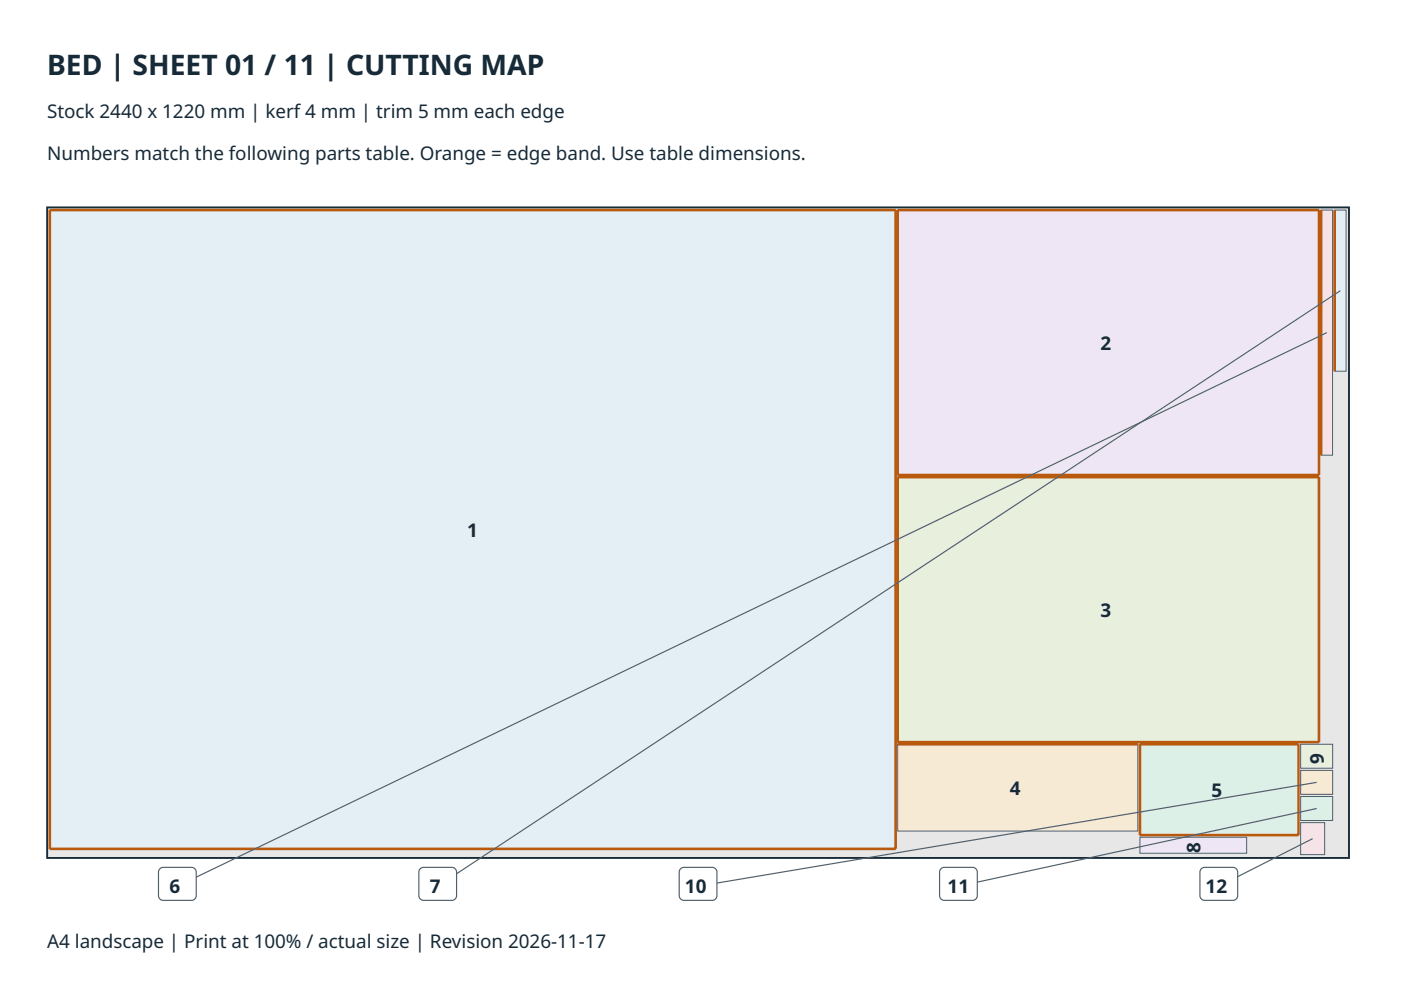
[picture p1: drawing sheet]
<svg xmlns="http://www.w3.org/2000/svg" width="297mm" height="210mm" viewBox="0 0 297 210" stroke-linecap="round" stroke-linejoin="round" font-family="sans-serif">
<path d="M10 44h276v137.9h-276z" fill="#e7e7e7"/>
<path d="M10 44h276v137.9h-276z" fill="none" stroke="#172a38" stroke-width=".4"/>
<path d="M10.6 44.5h179.3v135.5h-179.3z" fill="#e4eff5"/>
<path d="M10.6 44.5h179.3v135.5h-179.3z" fill="none" stroke="#52606b" stroke-width=".21"/>
<path d="M10.6 44.5h179.3zM10.6 44.5v135.5zM189.9 44.5v135.5zM10.6 180h179.3z" fill="#000" stroke="#b8590e" stroke-width=".55"/>
<path d="M190.3 44.5h89.4v56.2h-89.4z" fill="#eee6f5"/>
<path d="M190.3 44.5h89.4v56.2h-89.4z" fill="none" stroke="#52606b" stroke-width=".21"/>
<path d="M190.3 44.5h89.4zM190.3 44.5v56.2zM279.7 44.5v56.2zM190.3 100.7h89.4z" fill="#000" stroke="#b8590e" stroke-width=".55"/>
<path d="M190.3 101.2h89.4v56.1h-89.4z" fill="#e8f0dd"/>
<path d="M190.3 101.2h89.4v56.1h-89.4z" fill="none" stroke="#52606b" stroke-width=".21"/>
<path d="M190.3 101.2h89.4zM190.3 101.2v56.1zM279.7 101.2v56.1zM190.3 157.3h89.4z" fill="#000" stroke="#b8590e" stroke-width=".55"/>
<path d="M190.3 157.8h50.9v18.4h-50.9z" fill="#f7ead4"/>
<path d="M190.3 157.8h50.9v18.4h-50.9z" fill="none" stroke="#52606b" stroke-width=".21"/>
<path d="M190.3 157.8h50.9z" fill="#000" stroke="#b8590e" stroke-width=".55"/>
<path d="M241.7 157.8h33.6v19.3h-33.6z" fill="#dcf0e8"/>
<path d="M241.7 157.8h33.6v19.3h-33.6z" fill="none" stroke="#52606b" stroke-width=".21"/>
<path d="M241.7 157.8h33.6zM241.7 157.8v19.3zM275.3 157.8v19.3zM241.7 177.1h33.6z" fill="#000" stroke="#b8590e" stroke-width=".55"/>
<path d="M280.1 44.5h2.4v52h-2.4z" fill="#f6e3e8"/>
<path d="M280.1 44.5h2.4v52h-2.4z" fill="none" stroke="#52606b" stroke-width=".21"/>
<path d="M280.1 44.5v52z" fill="#000" stroke="#b8590e" stroke-width=".55"/>
<path d="M283 44.5h2.4v34.2h-2.4z" fill="#e4eff5"/>
<path d="M283 44.5h2.4v34.2h-2.4z" fill="none" stroke="#52606b" stroke-width=".21"/>
<path d="M283 44.5v34.2z" fill="#000" stroke="#b8590e" stroke-width=".55"/>
<path d="M241.7 177.5h22.6v3.4h-22.6z" fill="#eee6f5"/>
<path d="M241.7 177.5h22.6v3.4h-22.6z" fill="none" stroke="#52606b" stroke-width=".21"/>
<path d="M275.8 157.8h6.7v5.1h-6.7z" fill="#e8f0dd"/>
<path d="M275.8 157.8h6.7v5.1h-6.7z" fill="none" stroke="#52606b" stroke-width=".21"/>
<path d="M275.8 163.3h6.7v5.1h-6.7z" fill="#f7ead4"/>
<path d="M275.8 163.3h6.7v5.1h-6.7z" fill="none" stroke="#52606b" stroke-width=".21"/>
<path d="M275.8 168.9h6.7v5.1h-6.7z" fill="#dcf0e8"/>
<path d="M275.8 168.9h6.7v5.1h-6.7z" fill="none" stroke="#52606b" stroke-width=".21"/>
<path d="M275.8 174.4h5.1v6.8h-5.1z" fill="#f6e3e8"/>
<path d="M275.8 174.4h5.1v6.8h-5.1z" fill="none" stroke="#52606b" stroke-width=".21"/>
<path d="M281.3 70.5l-243.7 117.4" fill="none" stroke="#52606b" stroke-width=".25"/>
<path d="M33.9 184.2l.7-.3h6a1 1 0 0 1 1 1v5a1 1 0 0 1-1 1h-6a1 1 0 0 1-1-1v-5z" fill-rule="evenodd" fill="#fff"/>
<path d="M284.2 61.6l-191.4 126.3M33.9 184.2l.7-.3h6a1 1 0 0 1 1 1v5a1 1 0 0 1-1 1h-6a1 1 0 0 1-1-1v-5z" fill="none" stroke="#52606b" stroke-width=".25"/>
<path d="M89.1 184.2l.7-.3h6a1 1 0 0 1 1 1v5a1 1 0 0 1-1 1h-6a1 1 0 0 1-1-1v-5z" fill-rule="evenodd" fill="#fff"/>
<path d="M279.2 165.9l-131.2 22M89.1 184.2l.7-.3h6a1 1 0 0 1 1 1v5a1 1 0 0 1-1 1h-6a1 1 0 0 1-1-1v-5z" fill="none" stroke="#52606b" stroke-width=".25"/>
<path d="M144.3 184.2l.7-.3h6a1 1 0 0 1 1 1v5a1 1 0 0 1-1 1h-6a1 1 0 0 1-1-1v-5z" fill-rule="evenodd" fill="#fff"/>
<path d="M279.2 171.4l-76 16.5M144.3 184.2l.7-.3h6a1 1 0 0 1 1 1v5a1 1 0 0 1-1 1h-6a1 1 0 0 1-1-1v-5z" fill="none" stroke="#52606b" stroke-width=".25"/>
<path d="M199.5 184.2l.7-.3h6a1 1 0 0 1 1 1v5a1 1 0 0 1-1 1h-6a1 1 0 0 1-1-1v-5z" fill-rule="evenodd" fill="#fff"/>
<path d="M278.3 177.8l-19.9 10.1M199.5 184.2l.7-.3h6a1 1 0 0 1 1 1v5a1 1 0 0 1-1 1h-6a1 1 0 0 1-1-1v-5z" fill="none" stroke="#52606b" stroke-width=".25"/>
<path d="M254.7 184.2l.7-.3h6a1 1 0 0 1 1 1v5a1 1 0 0 1-1 1h-6a1 1 0 0 1-1-1v-5z" fill-rule="evenodd" fill="#fff"/>
<path d="M254.7 184.2l.7-.3h6a1 1 0 0 1 1 1v5a1 1 0 0 1-1 1h-6a1 1 0 0 1-1-1v-5z" fill="none" stroke="#52606b" stroke-width=".25"/>
<text font-size="6" fill="#172a38" x="10" y="16">BED | SHEET 01 / 11 | CUTTING MAP</text>
<g font-size="4" fill="#172a38">
<text x="10" y="25">Stock 2440 x 1220 mm | kerf 4 mm | trim 5 mm each edge</text>
<text x="10" y="34">Numbers match the following parts table. Orange = edge band. Use table dimensions.</text>
<text x="233.4" y="74.1">2</text>
<text x="99.1" y="113.8">1</text>
<text x="233.4" y="130.7">3</text>
<text x="280.7" y="162" transform="rotate(-90 280.7 162)">9</text>
<text x="214.1" y="168.5">4</text>
<text x="256.9" y="168.9">5</text>
<text x="254.5" y="180.9" transform="rotate(-90 254.5 180.9)">8</text>
<text x="36" y="189.4">6</text>
<text x="91.2" y="189.4">7</text>
<text x="145.2" y="189.4">10</text>
<text x="200.9" y="189.4">11</text>
<text x="255.6" y="189.4">12</text>
<text x="10" y="200.9">A4 landscape | Print at 100% / actual size | Revision 2026-11-17</text>
</g>
</svg>
